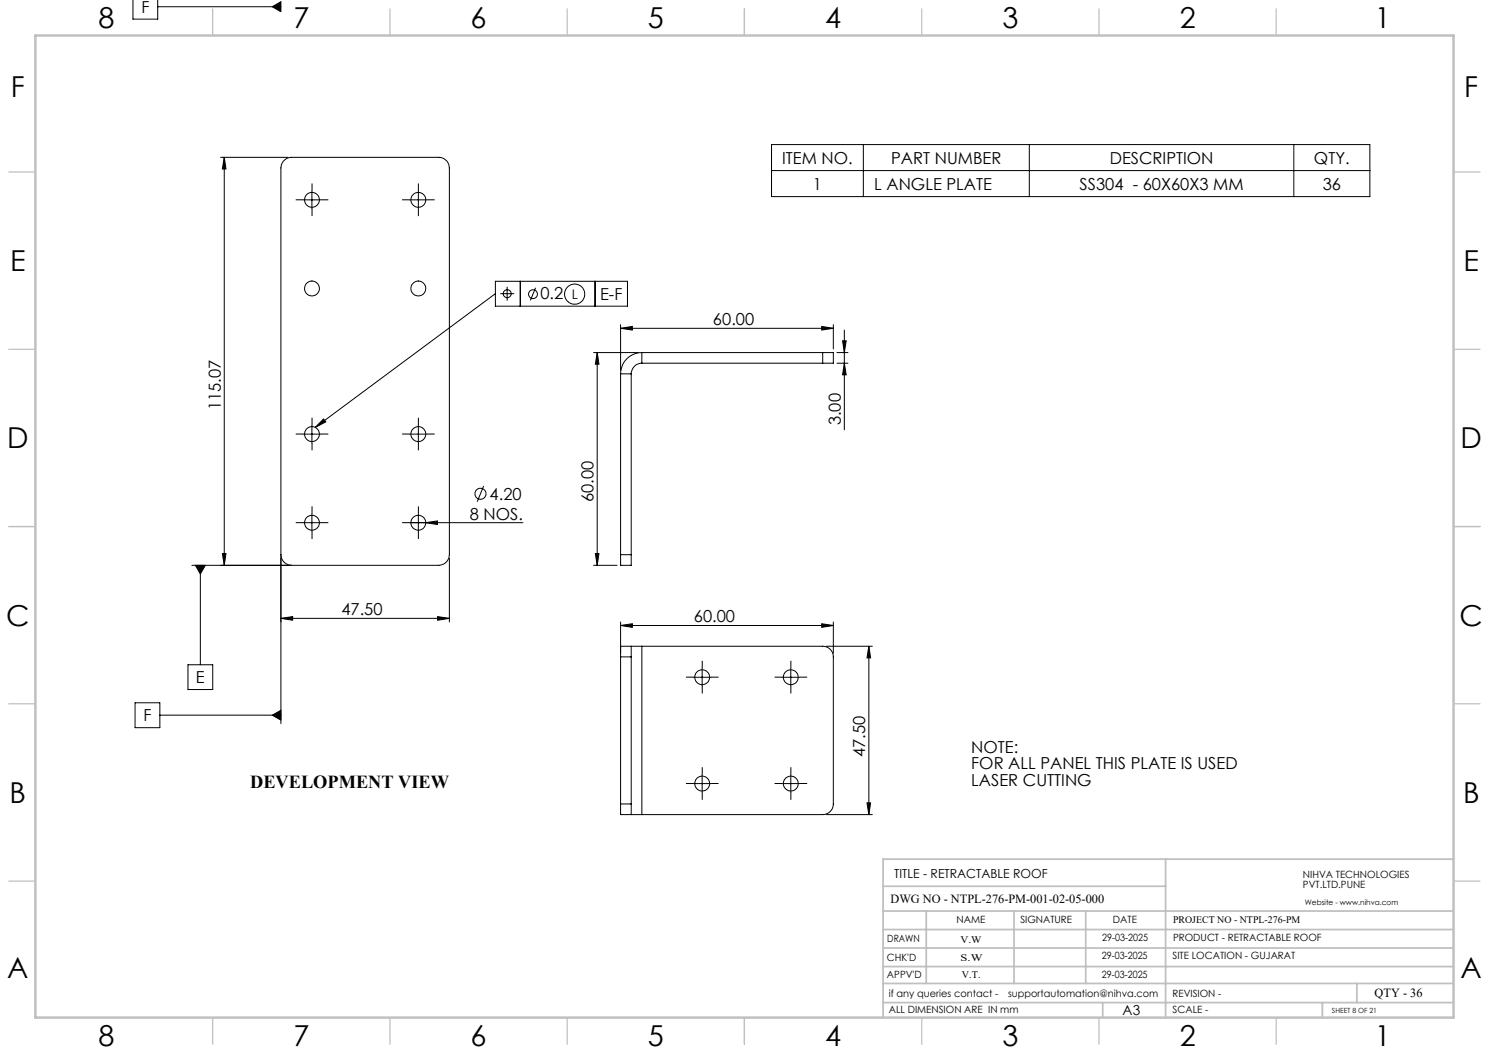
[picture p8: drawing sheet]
<svg xmlns="http://www.w3.org/2000/svg" width="420mm" height="297mm" viewBox="0 0 420 297" stroke-linecap="round" stroke-linejoin="round" font-family="sans-serif">
<g fill="none" stroke="#000" stroke-width=".28">
<path d="M44.5 -.1v5.5h-7v-5.4M44.5 1.9h34.7M76.8 1.9l2.4-1.4v2.8zM62.2 44.4h19M63.3 44.4l.4 3.3h-1zM63.3 44.4v115.1M85.5 56.4h5M88 53.9v5M115.5 56.4h5M118 53.9v5M217.6 40.8h168.8v14.7h-168.8zM217.6 48.1h168.8"/>
<path d="M243.5 40.8v14.7M290.3 40.8v14.7M364.9 40.8v14.7M139.7 79.3h37.3v7.1h-37.3zM146.8 79.3v7.1M167.9 79.3v7.1M139.7 82.8l-50.8 37.7M141.1 82.8h3.9M143.1 80.9v3.9M151.1 81.2l-1.5 3.5M167.4 99.4h12.7M168.5 99.4v60.1"/>
<path d="M168.5 99.4l.4 3.3h-1zM175 92.6l3.4-.5v1zM175 91.6v12.9M175 92.6h60.1M181 99.4a6 6 0 0 0-6 6M181 99.4v3M181 99.4h51.1M231.8 92.1l3.3 .5-3.3 .5zM232.1 99.4h3v3h-3M232.1 99.4v3M235.1 91.6v6.8M236.1 99.4h3.1"/>
<path d="M237.7 96.1h1l-.5 3.3zM238.2 93.1v28.1M88 119.9v5.1M91.3 118.2l.6 .8-3 1.5zM118 119.9v5.1M175 105.4h3M175 105.4v51.1M178 105.4v51.1M181 102.4a3 3 0 0 0-3 3M181 102.4h51.1M236.1 102.4h3.1M238.2 102.4l.5 3.3h-1z"/>
<path d="M85.5 122.4h5M115.5 122.4h5M136.4 137.1l-1.8 4.4M54.1 159.5h69.7a3 3 0 0 0 3-3v-109.1a2.99 2.99 0 0 0-3-3h-41.6a3 3 0 0 0-3 3v156.7M55.1 159.5h2.8l-1.4 2.4zM56.5 159.5v28M62.7 156.1h1l-.4 3.4zM79.2 156.5a3 3 0 0 0 3 3M85.5 147.4h5M88 145v4.9M115.5 147.4h32M118 145v4.9"/>
<path d="M120.1 147.4l3.3-.5v1.1zM126.8 157.4v18M167.4 159.5h6.7M167.9 156.1h1l-.4 3.4zM175 156.5v3h3v-3M175 156.5h3M79.2 174.4l3.4-.5v1zM79.2 174.4h47.6M123.4 173.9l3.4 .5-3.4 .5zM175 176.4l3.4-.5v1zM175 175.4v8.9M175 176.4h60.1"/>
<path d="M231.8 175.9l3.3 .5-3.3 .5zM235.1 175.4v8.9M38.1 198.2h7v7h-7zM53 187.5h7v7h-7zM175 185.3v41.5M175 185.3h3M178 182.3h-3v3M178 182.3v3M178 182.3h3M178 185.3v41.5M181 182.3h51.1a2.95 2.95 0 0 1 3 3v41.5a3 3 0 0 1-3 3h-51.1M181 182.3v47.5"/>
<path d="M195.5 191h5.1M198 188.5v5M220.6 191h5M223.1 188.5v5M233 182.3h13.1M245.1 182.3v47.5M245.1 182.3l.5 3.3h-1.1zM45.1 201.7h34.1M76.8 201.7l2.4-1.4v2.8zM198 218.5v5M223.1 218.5v5M175 226.8v3h3"/>
<path d="M175 226.8h3M178 226.8v3M178 229.8h3M195.5 221h5.1M220.6 221h5M233 229.8h13.1M244.5 226.4h1.1l-.5 3.4z"/>
<circle cx="88" cy="56.4" r="2.1"/>
<circle cx="118" cy="56.4" r="2.11"/>
<circle cx="88" cy="81.4" r="2.1"/>
<circle cx="118" cy="81.4" r="2.11"/>
<circle cx="143.1" cy="82.8" r="1.12"/>
<circle cx="150.3" cy="83" r="1.25"/>
<circle cx="162.1" cy="83" r="2.84"/>
<circle cx="88" cy="122.4" r="2.1"/>
<circle cx="118" cy="122.4" r="2.11"/>
<circle cx="135.5" cy="139.3" r="1.55"/>
<circle cx="88" cy="147.4" r="2.1"/>
<circle cx="118" cy="147.4" r="2.11"/>
<circle cx="198.1" cy="191" r="2.09"/>
<circle cx="223" cy="191" r="2.1"/>
<circle cx="198.1" cy="221" r="2.1"/>
<circle cx="223.1" cy="221" r="2.11"/>
</g>
<g fill="none" stroke="#000" stroke-width=".28" stroke-dasharray="15.2 1.3 1.3 1.3" stroke-linecap="butt">
<path d="M85.5 56.4h-2.1M88 53.9v-2.1M88 58.9v2.1M90.5 56.4h2.1M115.5 56.4h-2.1M118 53.9v-2.1M118 58.9v2.1M120.5 56.4h2.1M88 119.9v-2.1M118 119.9v-2.1M85.5 122.4h-2.1M88 124.9v2.1"/>
<path d="M90.5 122.4h2.1M115.5 122.4h-2.1M118 124.9v2.1M120.5 122.4h2.1M85.5 147.4h-2.1M88 144.9v-2.1M88 149.9v2.1M90.5 147.4h2.1M115.5 147.4h-2.1M118 144.9v-2.1M118 149.9v2.1M120.5 147.4h2.1"/>
<path d="M195.6 191h-2.1M198.1 188.5v-2.1M198.1 193.5v2.1M200.6 191h2.1M220.6 191h-2.1M223.1 188.5v-2.1M223.1 193.5v2.1M225.6 191h2.1M198.1 218.5v-2.1M223.1 218.5v-2.1M195.6 221h-2.1M198.1 223.5v2.1"/>
<path d="M200.6 221h2.1M220.6 221h-2.1M223.1 223.5v2.1M225.6 221h2.1"/>
</g>
<g fill="none" stroke="#c0c0c0" stroke-width=".35">
<path d="M60 2.5v7.5M110 2.5v7.5M160 2.5v7.5M210 2.5v7.5M260 2.5v7.5M310 2.5v7.5M360 2.5v7.5M2.5 48.5h7.5M410 48.5h7.5M2.5 98.5h7.5M410 98.5h7.5M2.5 148.5h7.5"/>
<path d="M410 148.5h7.5M2.5 198.5h7.5M410 198.5h7.5M2.5 248.5h7.5M410 248.5h7.5M60 287v7.5M110 287v7.5M160 287v7.5M210 287v7.5M260 287v7.5M310 287v7.5M360 287v7.5"/>
</g>
<g fill="none" stroke="#c0c0c0" stroke-width=".5">
<path d="M249.1 257h160.9M249.1 250h79.7M261.3 257v20.4M286 257v20.4M306.2 257v20.4M328.8 242.3v44.7M410 242.3h-160.9v44.7M249.1 272.6h160.9M249.1 267.4h160.9M249.1 262.2h160.9M249.1 277.4h160.9M382.7 277.4v5.4"/>
<path d="M249.1 282.8h160.9M311 282.8v4.2M373 282.8v4.2"/>
</g>
<path d="M10 10h400v277h-400z" fill="none" stroke="#c0c0c0" stroke-width=".7"/>
<g fill="#000">
<path d="M120.1 147.4l3.3-.5v1.1z"/>
<path d="M168.5 99.4l.4 3.3h-1zM167.9 156.1h1l-.4 3.4zM237.7 96.1h1l-.5 3.3zM238.2 102.4l.5 3.3h-1zM63.3 44.4l.4 3.3h-1zM62.7 156.1h1l-.4 3.4z"/>
<path d="M175 92.6l3.4-.5v1zM231.8 92.1l3.3 .5-3.3 .5z"/>
<path d="M91.3 118.2l.6 .8-3 1.5zM55.1 159.5l1.4 2.4 1.4-2.4zM76.8 1.9l2.4 1.4v-2.8zM76.8 201.7l2.4 1.4v-2.8z"/>
<path d="M79.2 174.4l3.4-.5v1zM123.4 173.9l3.4 .5-3.4 .5z"/>
<path d="M231.8 175.9l3.3 .5-3.3 .5zM175 176.4l3.4-.5v1z"/>
<path d="M245.1 182.3l.5 3.3h-1.1zM244.5 226.4h1.1l-.5 3.4z"/>
</g>
<g font-size="8.1">
<text x="27.8" y="8">8</text>
<text x="82.8" y="8">7</text>
<text x="132.8" y="8">6</text>
<text x="182.8" y="8">5</text>
<text x="232.8" y="8">4</text>
<text x="282.8" y="8">3</text>
<text x="332.8" y="8">2</text>
<text x="387.8" y="8">1</text>
<text x="3" y="27.2">F</text>
<text x="413" y="27.2">F</text>
<text x="2.8" y="76.5">E</text>
<text x="412.8" y="76.5">E</text>
<text x="2" y="126.5">D</text>
<text x="412" y="126.5">D</text>
<text x="1.7" y="176.5">C</text>
<text x="411.7" y="176.5">C</text>
<text x="2.7" y="226.5">B</text>
<text x="412.7" y="226.5">B</text>
<text x="2" y="275.7">A</text>
<text x="412" y="275.7">A</text>
<text x="27.8" y="295">8</text>
<text x="82.8" y="295">7</text>
<text x="132.8" y="295">6</text>
<text x="182.8" y="295">5</text>
<text x="232.8" y="295">4</text>
<text x="282.8" y="295">3</text>
<text x="332.8" y="295">2</text>
<text x="387.8" y="295">1</text>
</g>
<text font-size="5.2" x="70.6" y="222.3">DEVELOPMENT VIEW</text>
<g font-size="4.7">
<text x="39.9" y="3.6">F</text>
<text x="220.6" y="46.1">ITEM NO.</text>
<text x="251.4" y="46.1">PART NUMBER</text>
<text x="313" y="46.1">DESCRIPTION</text>
<text x="370.6" y="46.1">QTY.</text>
<text x="229.3" y="53.4">1</text>
<text x="246.6" y="53.4">L ANGLE PLATE</text>
<text x="304.5" y="53.4">SS304 - 60X60X3 MM</text>
<text x="373.1" y="53.4">36</text>
<text x="152.4" y="84.3">0.2</text>
<text x="169.3" y="84.6">E-F</text>
<text x="201.1" y="91.6">60.00</text>
<text x="62.2" y="115.8" transform="rotate(-90 62.2 115.8)">115.07</text>
<text x="237.2" y="120" transform="rotate(-90 237.2 120)">3.00</text>
<text x="138.1" y="141">4.20</text>
<text x="167.4" y="141.7" transform="rotate(-90 167.4 141.7)">60.00</text>
<text x="132.5" y="146.6">8 NOS.</text>
<text x="96.3" y="173.4">47.50</text>
<text x="195.7" y="175.4">60.00</text>
<text x="55.3" y="192.7">E</text>
<text x="40.5" y="203.5">F</text>
<text x="244.1" y="213.6" transform="rotate(-90 244.1 213.6)">47.50</text>
<text x="274" y="212.5">NOTE:</text>
<text x="274" y="217">FOR ALL PANEL THIS PLATE IS USED</text>
<text x="274" y="221.6">LASER CUTTING</text>
</g>
<text font-size="3.9" x="316.7" y="286.4">A3</text>
<text font-size="3.7" x="161.3" y="84.3">L</text>
<g font-size="3.5">
<text x="252.2" y="247.7">TITLE - RETRACTABLE ROOF</text>
<text x="251.2" y="254.7">DWG NO - NTPL-276-PM-001-02-05-000</text>
<text x="387.7" y="281.1">QTY - 36</text>
</g>
<g font-size="2.8">
<text x="367.5" y="247.7">NIHVA TECHNOLOGIES</text>
<text x="367.5" y="250.5">PVT.LTD.PUNE</text>
<text x="269.8" y="260.4">NAME</text>
<text x="287.8" y="260.4">SIGNATURE</text>
<text x="313.9" y="260.5">DATE</text>
<text x="330.9" y="260.4">PROJECT NO - NTPL-276-PM</text>
<text x="250.3" y="265.7">DRAWN</text>
<text x="270.9" y="266.1">V.W</text>
<text x="310.9" y="265.5">29-03-2025</text>
<text x="330.9" y="265.5">PRODUCT - RETRACTABLE ROOF</text>
<text x="250.2" y="271.1">CHK'D</text>
<text x="250.2" y="275.8">APPV'D</text>
<text x="270.9" y="271.1">S.W</text>
<text x="271.3" y="275.8">V.T.</text>
<text x="310.8" y="270.6">29-03-2025</text>
<text x="310.8" y="275.8">29-03-2025</text>
<text x="330.7" y="270.6">SITE LOCATION - GUJARAT</text>
<text x="250.7" y="281.1">if any queries contact -</text>
<text x="284.3" y="281.1">supportautomation@nihva.com</text>
<text x="330.7" y="281.1">REVISION -</text>
<text x="250.7" y="285.6">ALL DIMENSION ARE IN mm</text>
<text x="330.7" y="285.6">SCALE -</text>
</g>
<text font-size="2.1" x="368.1" y="255.1">Website - www.nihva.com</text>
<text font-size="2" x="375.7" y="285.6">SHEET 8 OF 21</text>
</svg>
